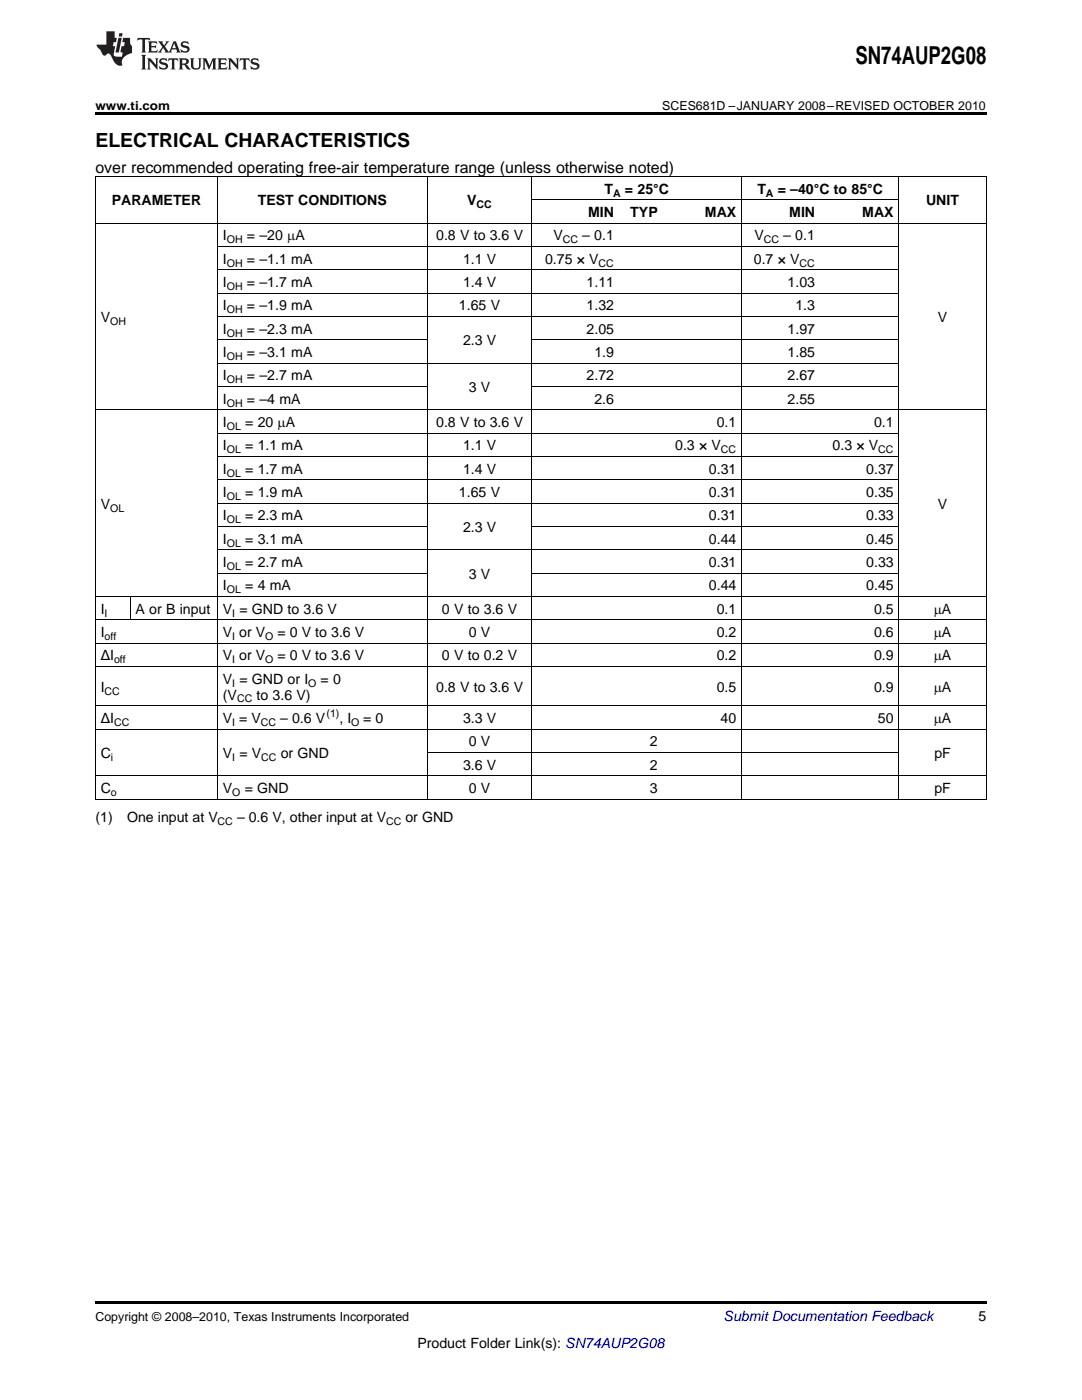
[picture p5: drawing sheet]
<svg xmlns="http://www.w3.org/2000/svg" width="216mm" height="279mm" viewBox="0 0 216 279" stroke-linecap="round" stroke-linejoin="round" font-family="sans-serif">
<g fill="#231f20">
<path d="M27.5 7.6l-.1 .5 .4-.2h.6v.1v2.1l-.2 .4h1l-.3-.4v-2.1l.1-.1h.5l.5 .2-.2-.5zM29.5 8.3l.2 .3v1.5l-.2 .4h1.8l.2-.6a1.04 1.04 0 0 1-1.3 .2v-.7h.6l.3 .2v-.6l-.3 .2h-.6v-.6l.8-.1 .4 .3-.2-.5zM31.5 8.3l.9 1.1-.9 1.1h.8l-.2-.2 .5-.7 .4 .7-.2 .2h1.5l-.1-.2 .1-.4h.9l.1 .4-.2 .2h1l-.3-.3-.7-1.9h-.5l-.9 2-.8-1 .9-1h-.8l.1 .3-.3 .5-.4-.6 .2-.2zM34.7 8.6l.4 1h-.7zM36.3 8.4a.63 .63 0 0 0-.2 .7 .63 .63 0 0 0 .6 .4l.6 .2 .1 .2a.75 .75 0 0 1-.7 .4 .75 .75 0 0 1-.6-.5l.1 .7 .1-.1a1.11 1.11 0 0 0 1.5-.6 1.13 1.13 0 0 0-1.2-.8l-.1-.4a1.04 1.04 0 0 1 1.2 .2l-.2-.5-.1 .1-.5-.2zM28.2 10.9l.2 .4v2.2l-.2 .4h1l-.3-.4v-2.2l.3-.4zM29.3 11.6l.3 .4v1.5l-.3 .4h.8l-.2-.4v-1.3l1.5 1.7v-1.9l.2-.4h-.7l.2 .4v.9l-1.1-1.3zM32 11.8a.62 .62 0 0 0-.2 .7 .62 .62 0 0 0 .6 .4l.6 .1 .1 .3a.76 .76 0 0 1-.7 .3 .76 .76 0 0 1-.6-.4l.1 .7 .1-.1a1.11 1.11 0 0 0 1.5-.6 1.13 1.13 0 0 0-1.2-.8l-.1-.4a1.04 1.04 0 0 1 1.2 .2l-.2-.6-.1 .1-.5-.1zM33.7 11.6l-.2 .6a.61 .61 0 0 1 .8-.3v1.6l-.2 .4h.9l-.2-.4v-1.6a.63 .63 0 0 1 .8 .3l-.2-.6zM35.6 11.6l.3 .4v1.5l-.3 .4h1l-.2-.2v-.8l.5 .2a.76 .76 0 0 0 1.2 .7l-1-1a.58 .58 0 0 0 .6-.5 .58 .58 0 0 0-.5-.6zM36.4 11.9h.1a.45 .45 0 0 1 .5 .1 .45 .45 0 0 1 .1 .5l-.7 .2zM37.9 11.6l.2 .2a2.17 2.17 0 0 0 .3 1.9 .99 .99 0 0 0 1.6-.6v-1.1l.2-.4h-.7l.2 .2a1.92 1.92 0 0 1-.2 1.8 .6 .6 0 0 1-.9-.5v-1.1l.2-.4zM40.4 11.6l.2 .4v1.5l-.2 .4h.7l-.2-.4v-1.4l.8 1.8 .8-1.8v1.4l-.2 .4h.9l-.2-.4v-1.5l.2-.4h-.8l-.6 1.5-.6-1.5zM43.4 11.6l.2 .4v1.5l-.2 .4h1.8l.2-.6a1.04 1.04 0 0 1-1.3 .1v-.6h.5l.4 .2v-.6l-.4 .2h-.5v-.7h.8l.3 .3-.1-.6zM45.5 11.6l.2 .4v1.5l-.2 .4h.7l-.2-.4v-1.3l1.5 1.7v-1.9l.2-.4h-.7l.2 .4v.9l-1.1-1.3zM47.9 11.6l-.1 .6a.61 .61 0 0 1 .8-.3v1.6l-.3 .4h1l-.3-.4 .1-1.6a.63 .63 0 0 1 .7 .3l-.1-.6zM50.2 11.8a.62 .62 0 0 0-.2 .7 .62 .62 0 0 0 .6 .4l.6 .1 .2 .3a.76 .76 0 0 1-.8 .3 .76 .76 0 0 1-.6-.4l.1 .7 .2-.1a1.11 1.11 0 0 0 1.5-.6 1.13 1.13 0 0 0-1.3-.8l-.1-.4a1.04 1.04 0 0 1 1.2 .2l-.1-.6-.2 .1-.5-.1z"/>
<path d="M21.2 6.3v2.6h-1.9l.1 .4 .7 .9a.91 .91 0 0 0 1 .8 .56 .56 0 0 1 .5-.3 .56 .56 0 0 1 .5 .3l.4 .8a1.53 1.53 0 0 0 1.9 1.2 1.54 1.54 0 0 1 1-2.1l.9-.3v-1.4a1.52 1.52 0 0 1-.3-1.6h-1.4l-.2 .8h.5l-.2 .8h-.4l-.2 1v.2l.4 .1-.2 .8a1.93 1.93 0 0 1-1.6-.3l.3-1.8h-.5l.2-.8h.4l.2-.8h-.4v-1.3zM23.6 7.6l-.6 2.9h.7l.6-2.9zM23.8 6.6l-.1 .7h.6l.2-.7z"/>
</g>
<path d="M19 22.5h177.8v.5h-177.8zM19 259.7h177.8v.5h-177.8z" fill="#000"/>
<g fill="none" stroke="#000" stroke-width=".2">
<path d="M19 35.2h177.8M19.1 35.3v124.2M43.4 35.3v124.2M85.2 35.3v124.2M106.1 35.3v124.2M106.2 39.9h73.2M148 35.3v124.2M179.3 35.3v124.2M196.8 35.3v124.2M19 44.5h177.8M43.4 58.5h136M43.4 53.9h136"/>
<path d="M43.4 49.2h136M43.4 77.1h41.8M43.4 72.5h136M43.4 67.8h41.8M43.4 63.2h136M106.2 77.1h73.2M106.2 67.8h73.2M19 81.8h177.8M43.4 95.8h136M43.4 91.1h136M43.4 86.4h136M19 119h177.8"/>
<path d="M25.9 119.1v4.7M43.4 114.4h41.8M43.4 109.7h136M43.4 105.1h41.8M43.4 100.4h136M106.2 114.4h73.2M106.2 105.1h73.2M19 133h177.8M19 128.4h177.8M19 123.7h177.8M19 159.5h177.8M19 154.8h177.8"/>
<path d="M19 145.5h177.8M19 140.8h177.8M85.3 150.2h94.1"/>
</g>
<text font-size="4.9" x="170.7" y="12.8">SN74AUP2G08</text>
<text font-size="3.9" x="19" y="29.3">ELECTRICAL CHARACTERISTICS</text>
<text font-size="3.2" x="19" y="34.4">over recommended operating free-air temperature range (unless otherwise noted)</text>
<g font-size="2.8">
<text x="22.3" y="41">PARAMETER</text>
<text x="51.4" y="41">TEST CONDITIONS</text>
<text x="93.2" y="41">V</text>
<text x="120.6" y="38.7">T</text>
<text x="124.7" y="38.7">= 25°C</text>
<text x="151.1" y="38.7">T</text>
<text x="155.2" y="38.7">= –40°C to 85°C</text>
<text x="184.8" y="41">UNIT</text>
<text x="44.5" y="48">I</text>
<text x="49.3" y="48">= –20 mA</text>
<text x="87" y="48">0.8 V to 3.6 V</text>
<text x="110.4" y="48">V</text>
<text x="116.2" y="48">– 0.1</text>
<text x="117.4" y="43.3">MIN</text>
<text x="125.8" y="43.3">TYP</text>
<text x="140.7" y="43.3">MAX</text>
<text x="150.5" y="48">V</text>
<text x="156.3" y="48">– 0.1</text>
<text x="157.5" y="43.3">MIN</text>
<text x="172" y="43.3">MAX</text>
<text x="44.5" y="52.6">I</text>
<text x="49.3" y="52.6">= –1.1 mA</text>
<text x="92.4" y="52.6">1.1 V</text>
<text x="108.8" y="52.6">0.75 × V</text>
<text x="150.4" y="52.6">0.7 × V</text>
<text x="44.5" y="57.3">I</text>
<text x="49.3" y="57.3">= –1.7 mA</text>
<text x="92.4" y="57.3">1.4 V</text>
<text x="117.1" y="57.3">1.11</text>
<text x="157.2" y="57.3">1.03</text>
<text x="20.1" y="64.3">V</text>
<text x="44.5" y="61.9">I</text>
<text x="49.3" y="61.9">= –1.9 mA</text>
<text x="91.6" y="61.9">1.65 V</text>
<text x="117.1" y="61.9">1.32</text>
<text x="158.7" y="61.9">1.3</text>
<text x="187.1" y="64.3">V</text>
<text x="44.5" y="66.6">I</text>
<text x="44.5" y="71.3">I</text>
<text x="49.3" y="66.6">= –2.3 mA</text>
<text x="49.3" y="71.3">= –3.1 mA</text>
<text x="92.4" y="68.9">2.3 V</text>
<text x="117.1" y="66.6">2.05</text>
<text x="118.6" y="71.3">1.9</text>
<text x="157.2" y="66.6">1.97</text>
<text x="157.2" y="71.3">1.85</text>
<text x="44.5" y="75.9">I</text>
<text x="49.3" y="75.9">= –2.7 mA</text>
<text x="117.1" y="75.9">2.72</text>
<text x="157.2" y="75.9">2.67</text>
<text x="44.5" y="80.6">I</text>
<text x="49.3" y="80.6">= –4 mA</text>
<text x="93.6" y="78.2">3 V</text>
<text x="118.6" y="80.6">2.6</text>
<text x="157.2" y="80.6">2.55</text>
<text x="44.5" y="85.2">I</text>
<text x="44.5" y="89.9">I</text>
<text x="48.9" y="85.2">= 20 mA</text>
<text x="48.9" y="89.9">= 1.1 mA</text>
<text x="87" y="85.2">0.8 V to 3.6 V</text>
<text x="92.4" y="89.9">1.1 V</text>
<text x="134.7" y="89.9">0.3 × V</text>
<text x="143" y="85.2">0.1</text>
<text x="166.1" y="89.9">0.3 × V</text>
<text x="174.4" y="85.2">0.1</text>
<text x="44.5" y="94.5">I</text>
<text x="48.9" y="94.5">= 1.7 mA</text>
<text x="92.4" y="94.5">1.4 V</text>
<text x="141.5" y="94.5">0.31</text>
<text x="172.9" y="94.5">0.37</text>
<text x="20.1" y="101.5">V</text>
<text x="44.5" y="99.2">I</text>
<text x="48.9" y="99.2">= 1.9 mA</text>
<text x="91.6" y="99.2">1.65 V</text>
<text x="141.5" y="99.2">0.31</text>
<text x="172.9" y="99.2">0.35</text>
<text x="187.1" y="101.5">V</text>
<text x="44.5" y="103.9">I</text>
<text x="48.9" y="103.9">= 2.3 mA</text>
<text x="92.4" y="106.2">2.3 V</text>
<text x="141.5" y="103.9">0.31</text>
<text x="172.9" y="103.9">0.33</text>
<text x="44.5" y="108.5">I</text>
<text x="44.5" y="113.2">I</text>
<text x="48.9" y="108.5">= 3.1 mA</text>
<text x="48.9" y="113.2">= 2.7 mA</text>
<text x="141.5" y="108.5">0.44</text>
<text x="141.5" y="113.2">0.31</text>
<text x="172.9" y="108.5">0.45</text>
<text x="172.9" y="113.2">0.33</text>
<text x="44.5" y="117.8">I</text>
<text x="48.9" y="117.8">= 4 mA</text>
<text x="93.6" y="115.5">3 V</text>
<text x="141.5" y="117.8">0.44</text>
<text x="172.9" y="117.8">0.45</text>
<text x="20.1" y="122.5">I</text>
<text x="27.1" y="122.5">A or B input</text>
<text x="44.5" y="122.5">V = GND to 3.6 V</text>
<text x="88.2" y="122.5">0 V to 3.6 V</text>
<text x="143" y="122.5">0.1</text>
<text x="174.4" y="122.5">0.5</text>
<text x="186.3" y="122.5">mA</text>
<text x="20.1" y="127.1">I</text>
<text x="20.1" y="131.8">ΔI</text>
<text x="44.5" y="127.1">V or V</text>
<text x="44.5" y="131.8">V or V</text>
<text x="55.4" y="127.1">= 0 V to 3.6 V</text>
<text x="55.4" y="131.8">= 0 V to 3.6 V</text>
<text x="88.2" y="131.8">0 V to 0.2 V</text>
<text x="93.6" y="127.1">0 V</text>
<text x="143" y="127.1">0.2</text>
<text x="143" y="131.8">0.2</text>
<text x="174.4" y="127.1">0.6</text>
<text x="174.4" y="131.8">0.9</text>
<text x="186.3" y="127.1">mA</text>
<text x="186.3" y="131.8">mA</text>
<text x="44.5" y="136.5">V = GND or I</text>
<text x="64" y="136.5">= 0</text>
<text x="20.1" y="138">I</text>
<text x="44.5" y="139.6">(V</text>
<text x="51.2" y="139.6">to 3.6 V)</text>
<text x="87" y="138">0.8 V to 3.6 V</text>
<text x="143" y="138">0.5</text>
<text x="174.4" y="138">0.9</text>
<text x="186.3" y="138">mA</text>
<text x="20.1" y="144.3">ΔI</text>
<text x="44.5" y="144.3">V = V</text>
<text x="55.9" y="144.3">– 0.6 V</text>
<text x="67.7" y="144.3">, I</text>
<text x="72.5" y="144.3">= 0</text>
<text x="92.4" y="144.3">3.3 V</text>
<text x="93.6" y="148.9">0 V</text>
<text x="129.7" y="148.9">2</text>
<text x="143.8" y="144.3">40</text>
<text x="175.2" y="144.3">50</text>
<text x="186.3" y="144.3">mA</text>
<text x="20.1" y="151.3">C</text>
<text x="44.5" y="151.3">V = V</text>
<text x="56" y="151.3">or GND</text>
<text x="92.4" y="153.6">3.6 V</text>
<text x="129.7" y="153.6">2</text>
<text x="186.4" y="151.3">pF</text>
<text x="20.1" y="158.3">C</text>
<text x="44.5" y="158.3">V</text>
<text x="48.8" y="158.3">= GND</text>
<text x="93.6" y="158.3">0 V</text>
<text x="129.7" y="158.3">3</text>
<text x="186.4" y="158.3">pF</text>
<text x="19" y="164.1">(1)</text>
<text x="25.4" y="164.1">One input at V</text>
<text x="47.3" y="164.1">– 0.6 V, other input at V</text>
<text x="80.9" y="164.1">or GND</text>
<text x="195.3" y="263.6">5</text>
<text x="83.3" y="269">Product Folder Link(s): SN74AUP2G08</text>
</g>
<text font-size="2.8" fill="#0000c8" x="144.4" y="263.6">Submit Documentation Feedback</text>
<g font-size="2.5">
<text x="19" y="21.9">www.ti.com</text>
<text x="132.2" y="21.9">SCES681D –JANUARY 2008–REVISED OCTOBER 2010</text>
<text x="19" y="263.6">Copyright © 2008–2010, Texas Instruments Incorporated</text>
</g>
<g font-size="2.1">
<text x="95.1" y="41.6">CC</text>
<text x="122.3" y="39.2">A</text>
<text x="152.8" y="39.2">A</text>
<text x="45.3" y="48.5">OH</text>
<text x="45.3" y="53.2">OH</text>
<text x="112.3" y="48.5">CC</text>
<text x="119.5" y="53.2">CC</text>
<text x="152.4" y="48.5">CC</text>
<text x="159.5" y="53.2">CC</text>
<text x="45.3" y="57.9">OH</text>
<text x="22" y="64.8">OH</text>
<text x="45.3" y="62.5">OH</text>
<text x="45.3" y="67.2">OH</text>
<text x="45.3" y="71.8">OH</text>
<text x="45.3" y="76.5">OH</text>
<text x="45.3" y="81.1">OH</text>
<text x="45.3" y="85.8">OL</text>
<text x="45.3" y="90.5">OL</text>
<text x="45.3" y="95.1">OL</text>
<text x="143.8" y="90.5">CC</text>
<text x="175.2" y="90.5">CC</text>
<text x="45.3" y="99.8">OL</text>
<text x="22" y="102.1">OL</text>
<text x="45.3" y="104.4">OL</text>
<text x="45.3" y="109.1">OL</text>
<text x="45.3" y="113.7">OL</text>
<text x="45.3" y="118.4">OL</text>
<text x="20.9" y="123">I</text>
<text x="46.4" y="123">I</text>
<text x="20.9" y="127.7">off</text>
<text x="46.4" y="127.7">I</text>
<text x="52.9" y="127.7">O</text>
<text x="22.8" y="132.4">off</text>
<text x="46.4" y="132.4">I</text>
<text x="46.4" y="137">I</text>
<text x="52.9" y="132.4">O</text>
<text x="61.5" y="137">O</text>
<text x="20.9" y="138.6">CC</text>
<text x="47.3" y="140.2">CC</text>
<text x="65.1" y="143.2">(1)</text>
<text x="22.8" y="144.9">CC</text>
<text x="46.4" y="144.9">I</text>
<text x="52.1" y="144.9">CC</text>
<text x="70.1" y="144.9">O</text>
<text x="22.1" y="151.8">i</text>
<text x="46.4" y="151.8">I</text>
<text x="52.1" y="151.8">CC</text>
<text x="22.1" y="158.8">o</text>
<text x="46.4" y="158.8">O</text>
<text x="43.4" y="164.7">CC</text>
<text x="77" y="164.7">CC</text>
</g>
</svg>
